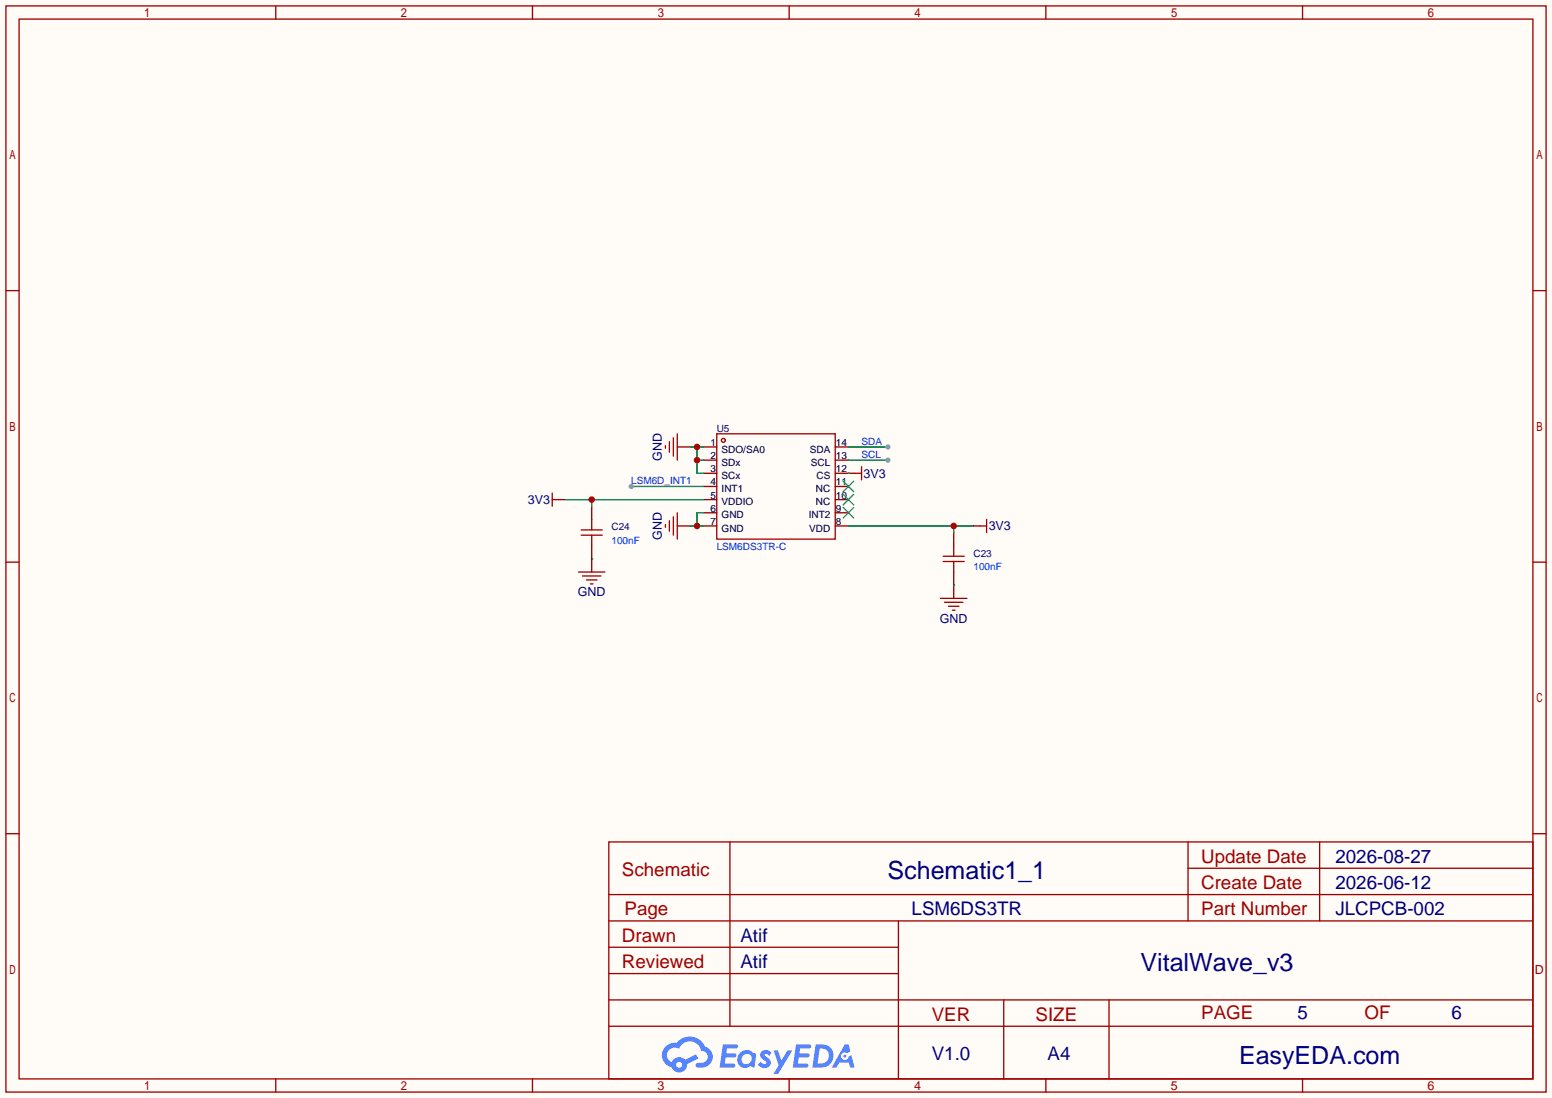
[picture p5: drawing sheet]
<svg xmlns="http://www.w3.org/2000/svg" width="299mm" height="212mm" viewBox="0 0 299 212" stroke-linecap="round" stroke-linejoin="round" font-family="sans-serif">
<path d="M0 0h299.5v211.8h-299.5z" fill="#fffcf7"/>
<g fill="none" stroke="#a10000" stroke-width=".25">
<path d="M1.1 1.1h297.2v209.6h-297.2zM3.7 3.7h292.1v204.5h-292.1zM53.2 1.1v2.6M102.7 1.1v2.6M152.3 1.1v2.6M201.8 1.1v2.6M251.3 1.1v2.6M1.1 56.1h2.6M295.8 56.1h2.5M1.1 108.5h2.6M295.8 108.5h2.5M1.1 160.8h2.6"/>
<path d="M117.5 162.4h178.3v45.8h-178.3zM117.5 177.7h178.3M117.5 172.6h178.3M140.8 162.4v35.6M173.4 177.7v30.5M229.2 162.4v15.3M229.2 167.5h66.6M254.6 162.4v15.3M295.8 160.8h2.5M117.5 182.8h55.9M117.5 198h178.3M117.5 192.9h178.3"/>
<path d="M117.5 187.8h55.9M193.7 192.9v15.3M214 192.9v15.3M53.2 208.2v2.5M102.7 208.2v2.5M152.3 208.2v2.5M201.8 208.2v2.5M251.3 208.2v2.5"/>
</g>
<g fill="#5487ff">
<path d="M147 202.8a1.3 1.3 0 0 1 1.8 .3l-.4 .6a.54 .54 0 0 0-.9-.2l.1 .2a1.58 1.58 0 0 1 1.1 1.6 1.43 1.43 0 0 1-2.5 .1l.6-.6a.64 .64 0 0 0 .5 .5 .64 .64 0 0 0 .6-.3l-.1-.2a1.35 1.35 0 0 1-1-1.8z"/>
<path d="M149.3 202.7h.8l.7 1.9 1.2-1.9h.9l-2.7 4.5h-.9l.9-1.7z"/>
<path d="M139.5 201.5h1.6a1.31 1.31 0 0 1 1.3 .2 .4 .4 0 0 1-.4 .6h-1.7l-.2 .9h1.7a.4 .4 0 0 1 .3 .4 .4 .4 0 0 1-.4 .4h-1.7l-.2 1.2h.9a1.23 1.23 0 0 1 1.1 .2 .39 .39 0 0 1-.3 .6h-2.6z"/>
<path d="M153.6 201.5h1.6a1.32 1.32 0 0 1 1.3 .2 .39 .39 0 0 1-.4 .6h-1.7l-.2 .9h1.7a.4 .4 0 0 1 .3 .4 .4 .4 0 0 1-.4 .4h-1.7l-.1 1.2h.8a1.23 1.23 0 0 1 1.1 .2 .39 .39 0 0 1-.3 .6h-2.6z"/>
<path d="M163 201.5h.7l.4 1.3-.7 .4a.75 .75 0 0 0-1.1 .3 .75 .75 0 0 0 .5 1 .75 .75 0 0 0 1-.6l.5-.3 .6 2.4h-.9l-.2-1h-1.8l-.6 1h-.9z"/>
<path d="M157.4 201.5l-.6 4.5h1.4a2.27 2.27 0 0 0 2.6-2.3 2.27 2.27 0 0 0-2.7-2.2zM158.2 202.3a1.5 1.5 0 0 1 1.8 1.5 1.5 1.5 0 0 1-2 1.4h-.3z"/>
<path d="M142.8 203.1a1.6 1.6 0 0 0-.4 2.2 1.6 1.6 0 0 0 2.2 .5l.2-.2 .8 .4 .3-2.5-.2-.3h-.4a1.58 1.58 0 0 0-2.5-.1zM143.4 203.6a.99 .99 0 0 1 1.6 .3 .99 .99 0 0 1-.8 1.4 .94 .94 0 0 1-1.1-.5 .94 .94 0 0 1 .3-1.2z"/>
<path d="M128.4 201.9a2.37 2.37 0 0 0 1.2 4 1.54 1.54 0 0 0 1.8 1 1.54 1.54 0 0 0 1.2-1.6l2.1-1.1-.4-.8-2.1 1.1a1.57 1.57 0 0 0-2.6 .4 1.5 1.5 0 0 1-.7-2.1 1.5 1.5 0 0 1 2.1-.5 2.23 2.23 0 0 1 2.3-1.4 2.23 2.23 0 0 1 2 1.8 1.16 1.16 0 0 1 1.3 1.1 1.16 1.16 0 0 1-1.1 1.3h-.7a.47 .47 0 0 0-.6 .3 .47 .47 0 0 0 .4 .6 2.17 2.17 0 0 0 2.6-1 2.17 2.17 0 0 0-.4-2.7l-.8-.4a3.2 3.2 0 0 0-5.4-.7l-1.2 .1zM130.5 205.4a.58 .58 0 0 1 1.1 0 .58 .58 0 0 1-1.1 0z"/>
<circle cx="163" cy="203.8" r=".28"/>
</g>
<g fill="none" stroke="#a10000" stroke-width=".25">
<path d="M128.4 86v.5M129.2 85.2v2M129.9 84.5v3.5M129.9 99.7v3.6M130.7 83.7v5.1M130.7 98.9v5.1M138.3 83.7h22.9v20.3h-22.9zM111.6 110.4h5.1M112.4 111.1h3.6M113.2 111.9h2M113.9 112.6h.5M128.4 101.2v.5"/>
<path d="M129.2 100.5v2M181.5 115.4h5.1M182.2 116.2h3.6M183 117h2M183.8 117.7h.5"/>
<circle cx="139.6" cy="85" r=".38"/>
</g>
<g fill="none" stroke="#870000" stroke-width=".25">
<path d="M130.7 86.2h2.5M135.8 86.2h2.5M135.8 88.8h2.5M135.8 91.3h2.5M135.8 93.9h2.5M135.8 96.4h2.5M135.8 98.9h2.5M161.2 86.2h2.5M161.2 88.8h2.5M161.2 91.3h2.5M161.2 93.9h2.5M161.2 96.4h2.5"/>
<path d="M161.2 98.9h2.5M114.2 107.8v2.6M130.7 101.5h2.5M135.8 101.5h2.5M161.2 101.5h2.5M184 112.9v2.5"/>
</g>
<path d="M162.7 97.9l2 2M162.7 95.4l2 2M162.7 92.8l2 2.1M164.7 97.9l-2 2M164.7 95.4l-2 2M164.7 92.8l-2 2.1" fill="none" stroke="#3c3" stroke-width=".25"/>
<path d="M135.8 98.9h-1.3v2.6M133.2 101.5h2.6" fill="none" stroke="#008700" stroke-width=".25"/>
<circle cx="134.5" cy="101.5" r=".63" fill="#c00"/>
<path d="M112.1 102.2h4.1M112.1 103.3h4.1M114.2 100.2v2M114.2 103.3v2M182 107.3h4.1M182 108.3h4.1M184 105.3v2M184 108.3v2.1" fill="none" stroke="#a10000" stroke-width=".25"/>
<path d="M114.2 97.7v2.5M114.2 105.3v2.5M184 102.7v2.6M184 110.4v2.5" fill="none" stroke="#870000" stroke-width=".25"/>
<path d="M163.7 101.5h24.1M184 101.5v1.2" fill="none" stroke="#008700" stroke-width=".25"/>
<circle cx="184" cy="101.5" r=".63" fill="#c00"/>
<path d="M109.1 96.4h26.7M114.2 96.4v1.3M114.2 107.8h.1M184 112.9h.1" fill="none" stroke="#008700" stroke-width=".25"/>
<path d="M107.8 96.4h1.3M163.7 91.3h1.3M187.8 101.5h1.3" fill="none" stroke="#870000" stroke-width=".25"/>
<path d="M106.6 95.1v2.6M106.6 96.4h1.2M165 91.3h1.2M166.2 90v2.6M189.1 101.5h1.3M190.4 100.2v2.5" fill="none" stroke="#a10000" stroke-width=".25"/>
<circle cx="114.2" cy="96.4" r=".63" fill="#c00"/>
<path d="M163.7 86.2h7.6" fill="none" stroke="#008700" stroke-width=".25"/>
<circle cx="171.3" cy="86.2" r=".51" fill="#999"/>
<path d="M163.7 88.8h7.6" fill="none" stroke="#008700" stroke-width=".25"/>
<circle cx="171.3" cy="88.8" r=".51" fill="#999"/>
<path d="M133.2 86.2h2.6M134.5 86.2v5.1h1.3M134.5 88.8h1.3" fill="none" stroke="#008700" stroke-width=".25"/>
<g fill="#c00">
<circle cx="134.5" cy="86.2" r=".63"/>
<circle cx="134.5" cy="88.8" r=".63"/>
</g>
<path d="M121.8 93.9h14M163.7 91.3h.1" fill="none" stroke="#008700" stroke-width=".25"/>
<circle cx="121.8" cy="93.9" r=".51" fill="#999"/>
<g font-size="4.8" fill="#000080">
<text x="171.3" y="169.6">Schematic1_1</text>
<text x="220.1" y="187.4">VitalWave_v3</text>
<text x="239.1" y="205.2">EasyEDA.com</text>
</g>
<g font-size="3.6" fill="#a00000">
<text x="231.8" y="166.5">Update Date</text>
<text x="120" y="169">Schematic</text>
<text x="231.8" y="171.5">Create Date</text>
<text x="120.5" y="176.6">Page</text>
<text x="231.8" y="176.6">Part Number</text>
<text x="120" y="181.7">Drawn</text>
<text x="120" y="186.8">Reviewed</text>
<text x="179.8" y="196.9">VER</text>
<text x="199.8" y="196.9">SIZE</text>
<text x="231.8" y="196.7">PAGE</text>
<text x="263.3" y="196.7">OF</text>
</g>
<g font-size="3.6" fill="#000080">
<text x="257.7" y="166.5">2026-08-27</text>
<text x="257.7" y="171.5">2026-06-12</text>
<text x="175.9" y="176.6">LSM6DS3TR</text>
<text x="257.7" y="176.6">JLCPCB-002</text>
<text x="142.9" y="181.7">Atif</text>
<text x="142.9" y="186.8">Atif</text>
<text x="250.3" y="196.7">5</text>
<text x="280" y="196.7">6</text>
<text x="179.8" y="204.6">V1.0</text>
<text x="202.1" y="204.6">A4</text>
</g>
<g font-size="2.4" fill="#000080">
<text x="127.7" y="88.9" transform="rotate(-90 127.7 88.9)">GND</text>
<text x="166.6" y="92.2">3V3</text>
<text x="101.9" y="97.2">3V3</text>
<text x="127.7" y="104.2" transform="rotate(-90 127.7 104.2)">GND</text>
<text x="190.8" y="102.3">3V3</text>
<text x="111.5" y="115">GND</text>
<text x="181.3" y="120.1">GND</text>
</g>
<g font-size="2.4" fill="#a00000">
<text x="296.2" y="187.9">D</text>
<text x="126.8" y="210.3">3</text>
<text x="176.4" y="210.3">4</text>
<text x="225.9" y="210.3">5</text>
<text x="275.4" y="210.3">6</text>
</g>
<g font-size="1.9" fill="#000080">
<text x="138.3" y="83.3">U5</text>
<text x="118" y="102.3">C24</text>
<text x="187.8" y="107.4">C23</text>
</g>
<g font-size="1.9">
<text x="137.1" y="86">1</text>
<text x="137.1" y="88.6">2</text>
<text x="139.2" y="87.3">SDO/SA0</text>
<text x="139.2" y="89.9">SDx</text>
<text x="156.3" y="87.3">SDA</text>
<text x="156.5" y="89.9">SCL</text>
<text x="161.3" y="88.6">13</text>
<text x="161.3" y="86">14</text>
<text x="137.1" y="91.1">3</text>
<text x="137.1" y="93.7">4</text>
<text x="139.2" y="92.4">SCx</text>
<text x="139.2" y="94.9">INT1</text>
<text x="157.4" y="94.9">NC</text>
<text x="157.5" y="92.4">CS</text>
<text x="161.3" y="93.7">11</text>
<text x="161.3" y="91.1">12</text>
<text x="137.1" y="96.2">5</text>
<text x="137.1" y="98.7">6</text>
<text x="137.1" y="101.3">7</text>
<text x="139.2" y="97.5">VDDIO</text>
<text x="139.2" y="100">GND</text>
<text x="156" y="100">INT2</text>
<text x="157.4" y="97.5">NC</text>
<text x="161.3" y="101.3">8</text>
<text x="161.3" y="98.7">9</text>
<text x="161.3" y="96.2">10</text>
<text x="139.2" y="102.6">GND</text>
<text x="156.1" y="102.6">VDD</text>
</g>
<g font-size="1.9" fill="#00f">
<text x="166.2" y="85.8">SDA</text>
<text x="166.2" y="88.3">SCL</text>
<text x="121.8" y="93.4">LSM6D_INT1</text>
<text x="118" y="104.9">100nF</text>
<text x="138.3" y="106.1">LSM6DS3TR-C</text>
<text x="187.8" y="109.9">100nF</text>
</g>
</svg>
